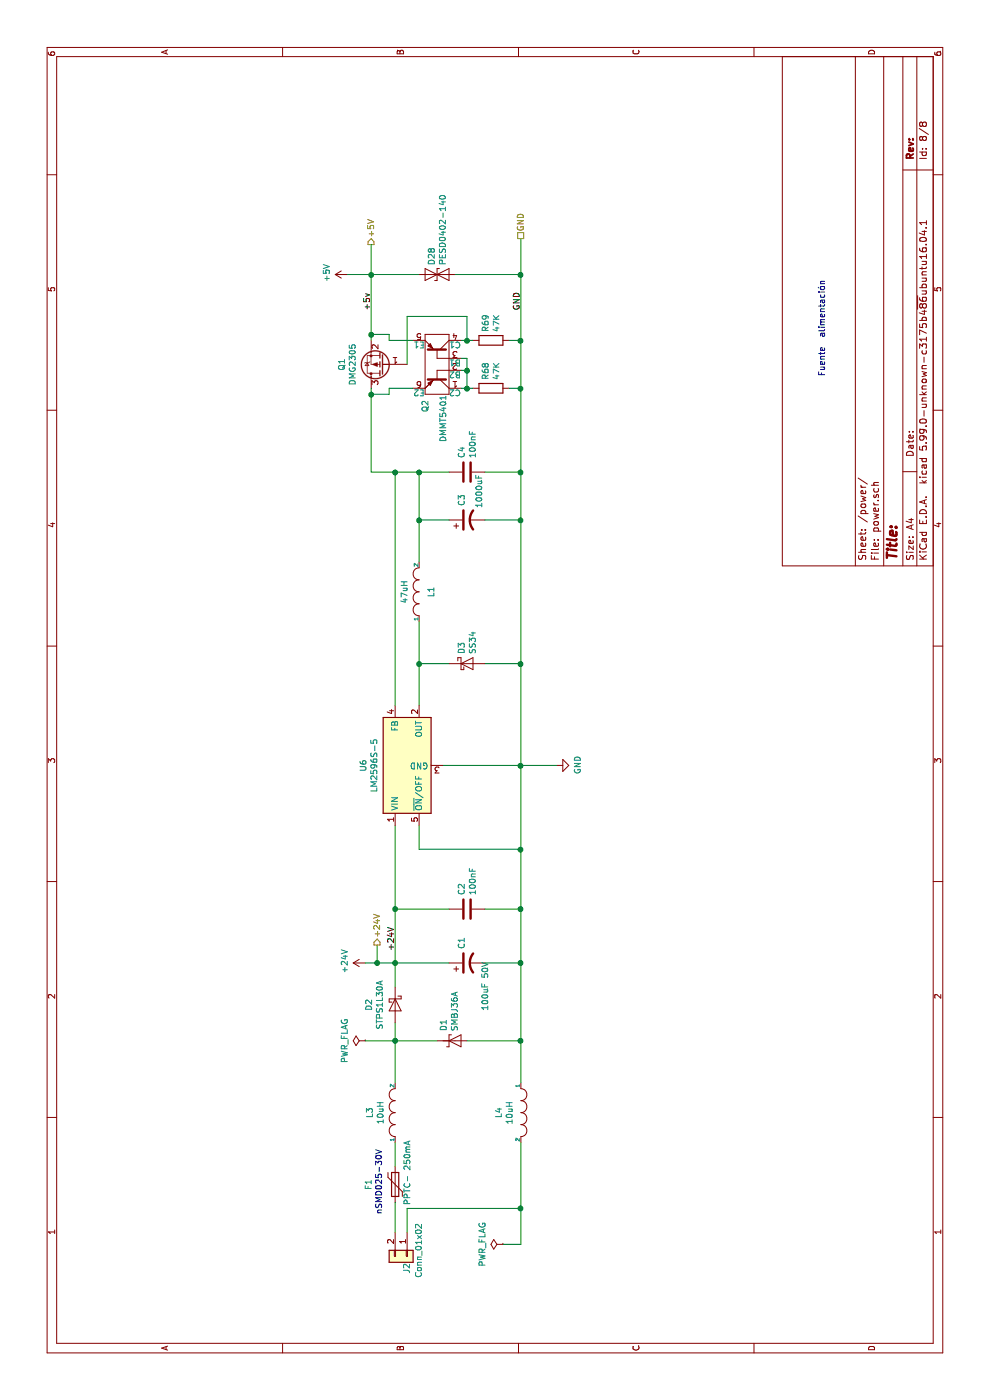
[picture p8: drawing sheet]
EESchema Schematic File Version 5
EELAYER 30 0
EELAYER END
$Descr A4 11693 8268
encoding utf-8
Sheet 8 8
Title ""
Date ""
Rev ""
Comp ""
Comment1 ""
Comment2 ""
Comment3 ""
Comment4 ""
Comment5 ""
Comment6 ""
Comment7 ""
Comment8 ""
Comment9 ""
$EndDescr
$Comp
L Connector_Generic:Conn_01x02 J2
U 1 1
P 1200 3400
F 0 "J2" H 1300 3400 50  0000 C CNN
F 1 "Conn_01x02" H 1150 3500 50  0000 C CNN
F 2 "TerminalBlock_Phoenix:TerminalBlock_Phoenix_MKDS-1,5-2_1x02_P5.00mm_Horizontal" H 1200 3400 50  0001 C CNN
F 3 "~" H 1200 3400 50  0001 C CNN
	1    1200 3400
	-1   0    0    1   
$EndComp
$Comp
L Device:D_Schottky D2
U 1 1
P 3300 3300
F 0 "D2" H 3300 3084 50  0000 C CNN
F 1 "STPS1L30A" H 3300 3175 50  0000 C CNN
F 2 "Diode_SMD:D_SMA" H 3300 3300 50  0001 C CNN
F 3 "~" H 3300 3300 50  0001 C CNN
	1    3300 3300
	-1   0    0    1   
$EndComp
$Comp
L Device:Polyfuse F1
U 1 1
P 1800 3300
F 0 "F1" V 1575 3300 50  0000 C CNN
F 1 "PPTC- 250mA" V 1900 3400 50  0000 C CNN
F 2 "Fuse:Fuse_1206_3216Metric" H 1850 3100 50  0001 L CNN
F 3 "~" H 1800 3300 50  0001 C CNN
	1    1800 3300
	0    1    1    0   
$EndComp
$Comp
L Device:C C2
U 1 1
P 4100 3900
F 0 "C2" H 4215 3946 50  0000 L CNN
F 1 "100nF" H 4215 3855 50  0000 L CNN
F 2 "Capacitor_SMD:C_0805_2012Metric" H 4138 3750 50  0001 C CNN
F 3 "~" H 4100 3900 50  0001 C CNN
	1    4100 3900
	1    0    0    -1  
$EndComp
$Comp
L pspice:INDUCTOR L1
U 1 1
P 6750 3500
F 0 "L1" H 6750 3400 50  0000 C CNN
F 1 "47uH" H 6750 3624 50  0000 C CNN
F 2 "Inductor_SMD:L_12x12mm_H6mm" H 6750 3500 50  0001 C CNN
F 3 "" H 6750 3500 50  0001 C CNN
	1    6750 3500
	1    0    0    -1  
$EndComp
$Comp
L Device:CP1 C3
U 1 1
P 7350 3900
F 0 "C3" H 7465 3946 50  0000 L CNN
F 1 "1000uF" H 7450 3800 50  0000 L CNN
F 2 "Capacitor_THT:CP_Radial_D8.0mm_P3.50mm" H 7350 3900 50  0001 C CNN
F 3 "~" H 7350 3900 50  0001 C CNN
	1    7350 3900
	1    0    0    -1  
$EndComp
$Comp
L power:GND #PWR0102
U 1 1
P 5300 4650
F 0 "#PWR0102" H 5300 4400 50  0001 C CNN
F 1 "GND" H 5305 4477 50  0000 C CNN
F 2 "" H 5300 4650 50  0001 C CNN
F 3 "" H 5300 4650 50  0001 C CNN
	1    5300 4650
	1    0    0    -1  
$EndComp
Wire Wire Line
	5300 3700 5300 4350
Wire Wire Line
	1600 4350 1600 3400
Wire Wire Line
	1600 3400 1400 3400
$Comp
L Device:D_TVS_uni D1
U 1 1
P 3000 3750
AR Path="/5D364A81" Ref="D1"  Part="1" 
AR Path="/5D3099EE/5D364A81" Ref="D1"  Part="1" 
F 0 "D1" V 2954 3829 50  0000 L CNN
F 1 "SMBJ36A" V 3045 3829 50  0000 L CNN
F 2 "duepi:DO-214AA" H 3000 3750 50  0001 C CNN
F 3 "~" H 3000 3750 50  0001 C CNN
	1    3000 3750
	0    1    1    0   
$EndComp
Wire Wire Line
	3000 3900 3000 4350
Wire Wire Line
	3000 4350 3650 4350
Wire Wire Line
	3650 4050 3650 4350
Connection ~ 3650 4350
Wire Wire Line
	3650 4350 4100 4350
Wire Wire Line
	4100 4050 4100 4350
Connection ~ 4100 4350
Wire Wire Line
	4100 4350 4600 4350
Wire Wire Line
	4800 3300 4100 3300
Wire Wire Line
	3150 3300 3000 3300
Wire Wire Line
	1650 3300 1400 3300
Connection ~ 3000 3300
Wire Wire Line
	3650 3750 3650 3300
Connection ~ 3650 3300
Wire Wire Line
	3650 3300 3450 3300
Wire Wire Line
	4100 3750 4100 3300
Connection ~ 4100 3300
Wire Wire Line
	4100 3300 3650 3300
Wire Wire Line
	4800 3500 4600 3500
Wire Wire Line
	4600 3500 4600 4350
Connection ~ 4600 4350
Wire Wire Line
	4600 4350 5300 4350
Wire Wire Line
	6500 3500 6150 3500
Wire Wire Line
	6150 3750 6150 3500
Connection ~ 6150 3500
Wire Wire Line
	6150 3500 5800 3500
Wire Wire Line
	7350 4050 7350 4350
Connection ~ 5300 4350
Wire Wire Line
	6150 4050 6150 4350
Wire Wire Line
	5300 4350 6150 4350
Connection ~ 6150 4350
Wire Wire Line
	6150 4350 7350 4350
$Comp
L power:PWR_FLAG #FLG0101
U 1 1
P 3000 3050
F 0 "#FLG0101" H 3000 3125 50  0001 C CNN
F 1 "PWR_FLAG" H 3000 3223 50  0000 C CNN
F 2 "" H 3000 3050 50  0001 C CNN
F 3 "" H 3000 3050 50  0001 C CNN
	1    3000 3050
	1    0    0    -1  
$EndComp
$Comp
L power:PWR_FLAG #FLG0103
U 1 1
P 1300 4200
F 0 "#FLG0103" H 1300 4275 50  0001 C CNN
F 1 "PWR_FLAG" H 1300 4373 50  0000 C CNN
F 2 "" H 1300 4200 50  0001 C CNN
F 3 "" H 1300 4200 50  0001 C CNN
	1    1300 4200
	1    0    0    -1  
$EndComp
Wire Wire Line
	1600 4350 1300 4350
Wire Wire Line
	1300 4350 1300 4200
Wire Wire Line
	3000 3050 3000 3300
$Comp
L power:+24V #PWR0103
U 1 1
P 3650 3050
F 0 "#PWR0103" H 3650 2900 50  0001 C CNN
F 1 "+24V" H 3665 3223 50  0000 C CNN
F 2 "" H 3650 3050 50  0001 C CNN
F 3 "" H 3650 3050 50  0001 C CNN
	1    3650 3050
	1    0    0    -1  
$EndComp
$Comp
L Device:C C4
U 1 1
P 7750 3900
F 0 "C4" H 7865 3946 50  0000 L CNN
F 1 "100nF" H 7865 3855 50  0000 L CNN
F 2 "Capacitor_SMD:C_0805_2012Metric" H 7788 3750 50  0001 C CNN
F 3 "~" H 7750 3900 50  0001 C CNN
	1    7750 3900
	1    0    0    -1  
$EndComp
Wire Wire Line
	7750 4050 7750 4350
Wire Wire Line
	7750 4350 7350 4350
Connection ~ 7350 4350
Wire Wire Line
	7750 3500 7750 3750
Text HLabel 9700 4350 2    50   UnSpc ~ 0
GND
Text HLabel 9650 3100 2    50   Output ~ 0
+5V
$Comp
L power:+5V #PWR0101
U 1 1
P 9400 2900
F 0 "#PWR0101" H 9400 2750 50  0001 C CNN
F 1 "+5V" H 9415 3073 50  0000 C CNN
F 2 "" H 9400 2900 50  0001 C CNN
F 3 "" H 9400 2900 50  0001 C CNN
	1    9400 2900
	1    0    0    -1  
$EndComp
$Comp
L Regulator_Switching:LM2596S-5 U6
U 1 1
P 5300 3400
F 0 "U6" H 5300 3767 50  0000 C CNN
F 1 "LM2596S-5" H 5300 3676 50  0000 C CNN
F 2 "Package_TO_SOT_SMD:TO-263-5_TabPin3" H 5350 3150 50  0001 L CIN
F 3 "http://www.ti.com/lit/ds/symlink/lm2596.pdf" H 5300 3400 50  0001 C CNN
	1    5300 3400
	1    0    0    -1  
$EndComp
$Comp
L Device:Q_PMOS_GSD Q1
U 1 1
P 8650 3200
F 0 "Q1" V 8993 3200 50  0000 C CNN
F 1 "DMG2305" V 8902 3200 50  0000 C CNN
F 2 "Package_TO_SOT_SMD:SOT-23" H 8850 3300 50  0001 C CNN
F 3 "~" H 8650 3200 50  0001 C CNN
	1    8650 3200
	0    -1   -1   0   
$EndComp
$Comp
L OpenPLC-rescue:Q_DUAL_PNP_DMMT5401-Device Q2
U 1 1
P 8650 3650
F 0 "Q2" H 8250 3750 50  0000 L CNN
F 1 "DMMT5401" H 8000 3600 50  0000 L CNN
F 2 "Package_TO_SOT_SMD:SOT-23-6" H 8650 3650 50  0001 C CIN
F 3 "~" H 8550 3650 50  0001 L CNN
	1    8650 3650
	1    0    0    -1  
$EndComp
$Comp
L OpenPLC-rescue:D_TVS-Device D28
U 1 1
P 9400 3650
AR Path="/5D4074F9" Ref="D28"  Part="1" 
AR Path="/5D3099EE/5D4074F9" Ref="D28"  Part="1" 
F 0 "D28" V 9354 3729 50  0000 L CNN
F 1 "PESD0402-140" V 9445 3729 50  0000 L CNN
F 2 "Diode_SMD:D_0402_1005Metric" H 9400 3650 50  0001 C CNN
F 3 "~" H 9400 3650 50  0001 C CNN
	1    9400 3650
	0    1    1    0   
$EndComp
$Comp
L pspice:INDUCTOR L3
U 1 1
P 2400 3300
F 0 "L3" H 2400 3515 50  0000 C CNN
F 1 "10uH" H 2400 3424 50  0000 C CNN
F 2 "Inductor_THT:L_Axial_L5.3mm_D2.2mm_P10.16mm_Horizontal_Vishay_IM-1" H 2400 3300 50  0001 C CNN
F 3 "" H 2400 3300 50  0001 C CNN
	1    2400 3300
	1    0    0    -1  
$EndComp
$Comp
L pspice:INDUCTOR L4
U 1 1
P 2400 4350
F 0 "L4" H 2400 4169 50  0000 C CNN
F 1 "10uH" H 2400 4260 50  0000 C CNN
F 2 "Inductor_THT:L_Axial_L5.3mm_D2.2mm_P10.16mm_Horizontal_Vishay_IM-1" H 2400 4350 50  0001 C CNN
F 3 "" H 2400 4350 50  0001 C CNN
	1    2400 4350
	-1   0    0    1   
$EndComp
$Comp
L Device:R R68
U 1 1
P 8450 4100
F 0 "R68" H 8520 4146 50  0000 L CNN
F 1 "47K" H 8520 4055 50  0000 L CNN
F 2 "Resistor_SMD:R_0805_2012Metric" V 8380 4100 50  0001 C CNN
F 3 "~" H 8450 4100 50  0001 C CNN
	1    8450 4100
	1    0    0    -1  
$EndComp
$Comp
L Device:R R69
U 1 1
P 8850 4100
F 0 "R69" H 8920 4146 50  0000 L CNN
F 1 "47K" H 8920 4055 50  0000 L CNN
F 2 "Resistor_SMD:R_0805_2012Metric" V 8780 4100 50  0001 C CNN
F 3 "~" H 8850 4100 50  0001 C CNN
	1    8850 4100
	1    0    0    -1  
$EndComp
Wire Wire Line
	8700 3850 8700 3900
Wire Wire Line
	8700 3900 8600 3900
Wire Wire Line
	8450 3900 8450 3950
Wire Wire Line
	8450 3850 8450 3900
Connection ~ 8450 3900
Wire Wire Line
	8600 3850 8600 3900
Connection ~ 8600 3900
Wire Wire Line
	8600 3900 8450 3900
Wire Wire Line
	8850 3850 8850 3900
Wire Wire Line
	8850 4250 8850 4350
Wire Wire Line
	8850 4350 8450 4350
Wire Wire Line
	8450 4350 8450 4250
Wire Wire Line
	3000 3300 2650 3300
Wire Wire Line
	3000 4350 2650 4350
Connection ~ 3000 4350
Wire Wire Line
	2150 3300 1950 3300
Wire Wire Line
	2150 4350 1600 4350
Connection ~ 1600 4350
Wire Wire Line
	7350 3500 7750 3500
Connection ~ 7350 3500
Wire Wire Line
	7350 3500 7350 3750
Wire Wire Line
	7000 3500 7350 3500
Wire Wire Line
	8450 3100 8400 3100
Wire Wire Line
	7750 3100 7750 3300
Connection ~ 7750 3500
Wire Wire Line
	5800 3300 7750 3300
Connection ~ 7750 3300
Wire Wire Line
	7750 3300 7750 3500
Wire Wire Line
	8650 3400 9050 3400
Wire Wire Line
	9050 3400 9050 3900
Wire Wire Line
	9050 3900 8850 3900
Connection ~ 8850 3900
Wire Wire Line
	8850 3900 8850 3950
Wire Wire Line
	8450 4350 7750 4350
Connection ~ 8450 4350
Connection ~ 7750 4350
Wire Wire Line
	8850 4350 9400 4350
Wire Wire Line
	9400 4350 9400 3800
Connection ~ 8850 4350
Wire Wire Line
	8850 3100 8900 3100
Wire Wire Line
	9400 3100 9400 3500
Wire Wire Line
	5300 4350 5300 4650
Wire Wire Line
	8850 3450 8850 3250
Wire Wire Line
	8850 3250 8900 3250
Wire Wire Line
	8900 3250 8900 3100
Connection ~ 8900 3100
Wire Wire Line
	8900 3100 9400 3100
Wire Wire Line
	8450 3450 8450 3250
Wire Wire Line
	8450 3250 8400 3250
Wire Wire Line
	8400 3250 8400 3100
Connection ~ 8400 3100
Wire Wire Line
	8400 3100 7750 3100
Wire Wire Line
	3650 3150 3650 3300
Wire Wire Line
	3650 3050 3650 3150
Connection ~ 3650 3150
Wire Wire Line
	3800 3150 3650 3150
Text HLabel 3800 3150 2    50   Output ~ 0
+24V
Text Label 9100 3100 0    50   ~ 0
+5v
Wire Wire Line
	9400 2900 9400 3100
Connection ~ 9400 3100
Wire Wire Line
	9650 3100 9400 3100
Wire Wire Line
	9700 4350 9400 4350
Connection ~ 9400 4350
Text Label 9100 4350 0    50   ~ 0
GND
Text Label 3750 3300 0    50   ~ 0
+24V
$Comp
L Device:CP1 C1
U 1 1
P 3650 3900
F 0 "C1" H 3765 3946 50  0000 L CNN
F 1 "100uF 50V" H 3250 3750 50  0000 L CNN
F 2 "Capacitor_THT:CP_Radial_D8.0mm_P3.50mm" H 3650 3900 50  0001 C CNN
F 3 "~" H 3650 3900 50  0001 C CNN
	1    3650 3900
	1    0    0    -1  
$EndComp
Text Notes 8550 6900 0    50   ~ 0
Fuente  alimentación
$Comp
L Diode:1N5819 D3
U 1 1
P 6150 3900
F 0 "D3" V 6104 3979 50  0000 L CNN
F 1 "SS34" V 6195 3979 50  0000 L CNN
F 2 "Diode_SMD:D_SMA" H 6150 3725 50  0001 C CNN
F 3 "http://www.vishay.com/docs/88525/1n5817.pdf" H 6150 3900 50  0001 C CNN
	1    6150 3900
	0    1    1    0   
$EndComp
Text Notes 1550 3200 0    50   ~ 0
nSMD025-30V
Wire Wire Line
	3000 3300 3000 3650
$EndSCHEMATC
